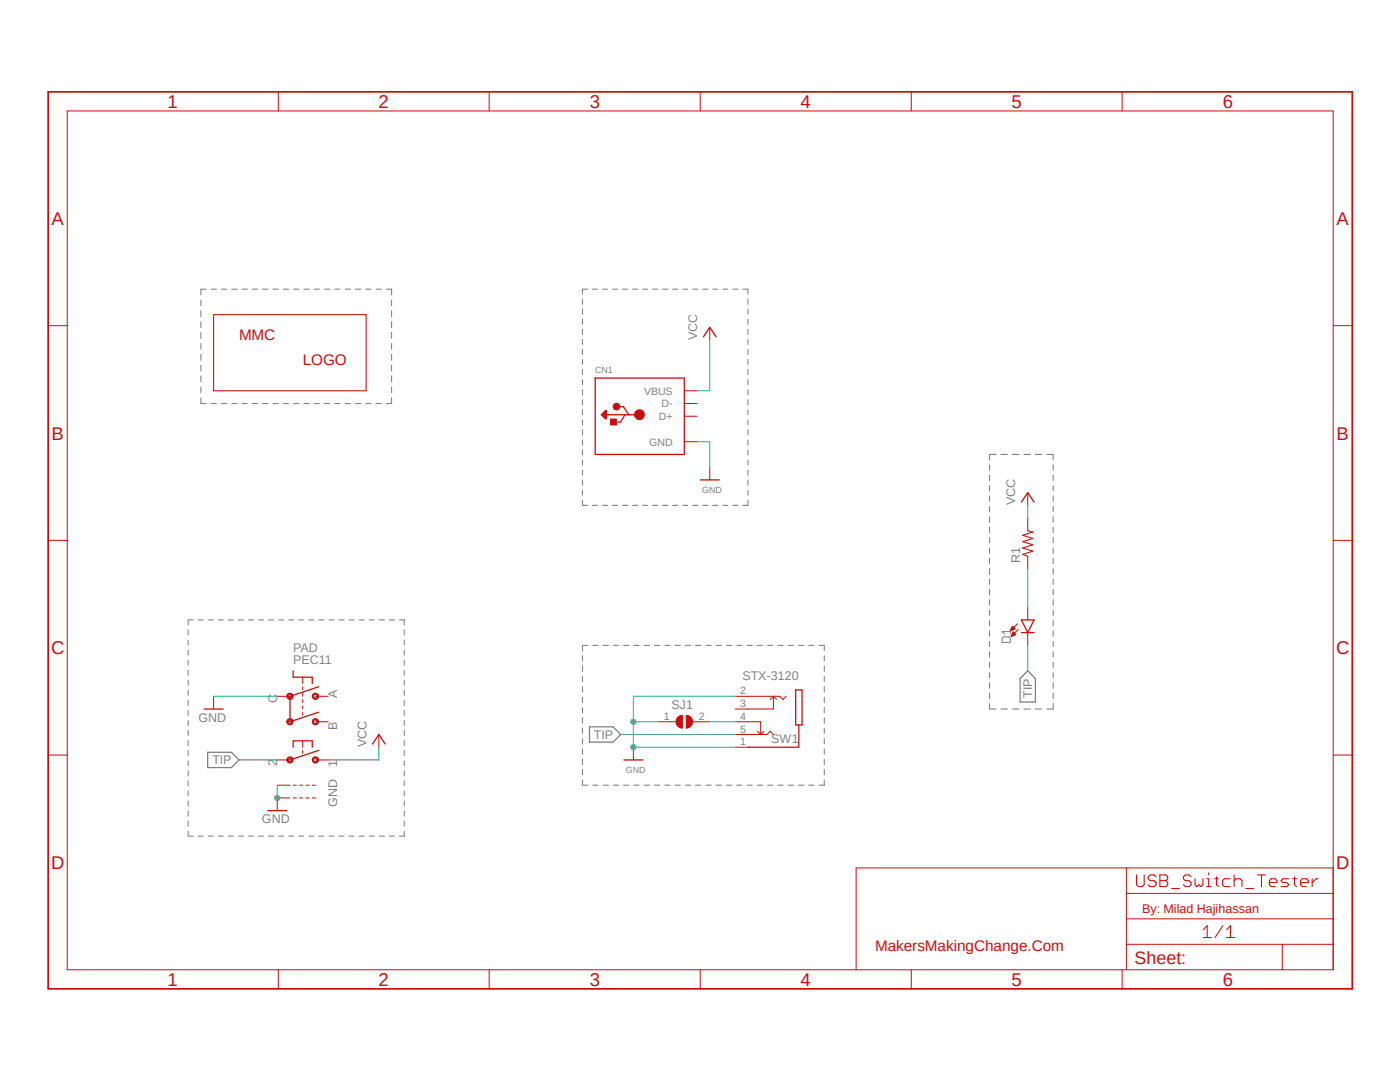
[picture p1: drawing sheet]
<?xml version="1.0" encoding="utf-8"?>
<!DOCTYPE eagle SYSTEM "eagle.dtd">
<eagle version="9.6.2">
<drawing>
<settings>
<setting alwaysvectorfont="no"/>
<setting keepoldvectorfont="yes"/>
<setting verticaltext="up"/>
</settings>
<grid distance="0.1" unitdist="inch" unit="inch" style="lines" multiple="1" display="no" altdistance="0.01" altunitdist="inch" altunit="inch"/>
<schematic xreflabel="%F%N/%S.%C%R" xrefpart="/%S.%C%R">
<libraries>
<library name="supply1">
<symbols>
<symbol name="GND">
<wire x1="-1.905" y1="0" x2="1.905" y2="0" width="0.254" layer="94"/>
<text x="-2.54" y="-2.54" size="1.778" layer="96">&gt;VALUE</text>
<pin name="GND" x="0" y="2.54" visible="off" length="short" direction="sup" rot="R270"/>
</symbol>
<symbol name="VCC">
<wire x1="1.27" y1="-1.905" x2="0" y2="0" width="0.254" layer="94"/>
<wire x1="0" y1="0" x2="-1.27" y2="-1.905" width="0.254" layer="94"/>
<text x="-2.54" y="-2.54" size="1.778" layer="96" rot="R90">&gt;VALUE</text>
<pin name="VCC" x="0" y="-2.54" visible="off" length="short" direction="sup" rot="R90"/>
</symbol>
</symbols>
<devicesets>
<deviceset name="GND" prefix="GND">
<gates>
<gate name="1" symbol="GND" x="0" y="0"/>
</gates>
<devices>
<device name="">
<technologies>
<technology name=""/>
</technologies>
</device>
</devices>
</deviceset>
<deviceset name="VCC" prefix="P+">
<gates>
<gate name="VCC" symbol="VCC" x="0" y="0"/>
</gates>
<devices>
<device name="">
<technologies>
<technology name=""/>
</technologies>
</device>
</devices>
</deviceset>
</devicesets>
</library>
<library name="frames">
<symbols>
<symbol name="A4L-LOC">
<wire x1="256.54" y1="3.81" x2="256.54" y2="8.89" width="0.1016" layer="94"/>
<wire x1="256.54" y1="8.89" x2="256.54" y2="13.97" width="0.1016" layer="94"/>
<wire x1="256.54" y1="13.97" x2="256.54" y2="19.05" width="0.1016" layer="94"/>
<wire x1="256.54" y1="19.05" x2="256.54" y2="24.13" width="0.1016" layer="94"/>
<wire x1="161.29" y1="3.81" x2="161.29" y2="24.13" width="0.1016" layer="94"/>
<wire x1="161.29" y1="24.13" x2="215.265" y2="24.13" width="0.1016" layer="94"/>
<wire x1="215.265" y1="24.13" x2="256.54" y2="24.13" width="0.1016" layer="94"/>
<wire x1="246.38" y1="3.81" x2="246.38" y2="8.89" width="0.1016" layer="94"/>
<wire x1="246.38" y1="8.89" x2="256.54" y2="8.89" width="0.1016" layer="94"/>
<wire x1="246.38" y1="8.89" x2="215.265" y2="8.89" width="0.1016" layer="94"/>
<wire x1="215.265" y1="8.89" x2="215.265" y2="3.81" width="0.1016" layer="94"/>
<wire x1="215.265" y1="8.89" x2="215.265" y2="13.97" width="0.1016" layer="94"/>
<wire x1="215.265" y1="13.97" x2="256.54" y2="13.97" width="0.1016" layer="94"/>
<wire x1="215.265" y1="13.97" x2="215.265" y2="19.05" width="0.1016" layer="94"/>
<wire x1="215.265" y1="19.05" x2="256.54" y2="19.05" width="0.1016" layer="94"/>
<wire x1="215.265" y1="19.05" x2="215.265" y2="24.13" width="0.1016" layer="94"/>
<text x="217.17" y="15.24" size="2.54" layer="94">&gt;DRAWING_NAME</text>
<text x="217.17" y="10.16" size="2.286" layer="94">&gt;LAST_DATE_TIME</text>
<text x="230.505" y="5.08" size="2.54" layer="94">&gt;SHEET</text>
<text x="216.916" y="4.953" size="2.54" layer="94">Sheet:</text>
<frame x1="0" y1="0" x2="260.35" y2="179.07" columns="6" rows="4" layer="94"/>
</symbol>
</symbols>
<devicesets>
<deviceset name="A4L-LOC" prefix="FRAME" uservalue="yes">
<gates>
<gate name="G$1" symbol="A4L-LOC" x="0" y="0"/>
</gates>
<devices>
<device name="">
<technologies>
<technology name=""/>
</technologies>
</device>
</devices>
</deviceset>
</devicesets>
</library>
<library name="MMC Eagle">
<symbols>
<symbol name="LED">
<wire x1="1.27" y1="0" x2="0" y2="-2.54" width="0.254" layer="94"/>
<wire x1="0" y1="-2.54" x2="-1.27" y2="0" width="0.254" layer="94"/>
<wire x1="1.27" y1="-2.54" x2="0" y2="-2.54" width="0.254" layer="94"/>
<wire x1="0" y1="-2.54" x2="-1.27" y2="-2.54" width="0.254" layer="94"/>
<wire x1="1.27" y1="0" x2="-1.27" y2="0" width="0.254" layer="94"/>
<wire x1="-2.032" y1="-0.762" x2="-3.429" y2="-2.159" width="0.1524" layer="94"/>
<wire x1="-1.905" y1="-1.905" x2="-3.302" y2="-3.302" width="0.1524" layer="94"/>
<text x="-3.429" y="-4.572" size="1.778" layer="95" font="vector" rot="R90">&gt;NAME</text>
<text x="1.905" y="-4.572" size="1.778" layer="96" font="vector" rot="R90" align="top-left">&gt;VALUE</text>
<pin name="C" x="0" y="-5.08" visible="off" length="short" direction="pas" rot="R90"/>
<pin name="A" x="0" y="2.54" visible="off" length="short" direction="pas" rot="R270"/>
<polygon width="0.1524" layer="94">
<vertex x="-3.429" y="-2.159"/>
<vertex x="-3.048" y="-1.27"/>
<vertex x="-2.54" y="-1.778"/>
</polygon>
<polygon width="0.1524" layer="94">
<vertex x="-3.302" y="-3.302"/>
<vertex x="-2.921" y="-2.413"/>
<vertex x="-2.413" y="-2.921"/>
</polygon>
</symbol>
<symbol name="STX-3120-5B">
<wire x1="5.08" y1="5.08" x2="-5.08" y2="5.08" width="0.254" layer="94"/>
<wire x1="5.08" y1="2.54" x2="2.54" y2="2.54" width="0.1524" layer="94"/>
<wire x1="2.54" y1="2.54" x2="1.27" y2="2.54" width="0.1524" layer="94"/>
<wire x1="5.08" y1="-5.08" x2="0" y2="-5.08" width="0.1524" layer="94"/>
<wire x1="0" y1="-5.08" x2="-1.27" y2="-5.08" width="0.1524" layer="94"/>
<wire x1="-5.08" y1="5.08" x2="-5.08" y2="0.635" width="0.254" layer="94"/>
<wire x1="-5.08" y1="0.635" x2="-4.445" y2="0.635" width="0.254" layer="94"/>
<wire x1="-4.445" y1="0.635" x2="-4.445" y2="-6.35" width="0.254" layer="94"/>
<wire x1="-4.445" y1="-6.35" x2="-5.715" y2="-6.35" width="0.254" layer="94"/>
<wire x1="-5.715" y1="-6.35" x2="-5.715" y2="0.635" width="0.254" layer="94"/>
<wire x1="-5.715" y1="0.635" x2="-5.08" y2="0.635" width="0.254" layer="94"/>
<wire x1="1.27" y1="2.54" x2="0.635" y2="1.905" width="0.1524" layer="94"/>
<wire x1="0.635" y1="1.905" x2="0" y2="2.54" width="0.1524" layer="94"/>
<wire x1="-1.27" y1="-5.08" x2="-1.905" y2="-4.445" width="0.1524" layer="94"/>
<wire x1="-1.905" y1="-4.445" x2="-2.54" y2="-5.08" width="0.1524" layer="94"/>
<wire x1="5.08" y1="0" x2="2.54" y2="0" width="0.1524" layer="94"/>
<wire x1="2.54" y1="0" x2="2.54" y2="2.54" width="0.1524" layer="94"/>
<wire x1="5.08" y1="-2.54" x2="0" y2="-2.54" width="0.1524" layer="94"/>
<wire x1="0" y1="-2.54" x2="0" y2="-5.08" width="0.1524" layer="94"/>
<wire x1="0" y1="-5.08" x2="0.635" y2="-4.445" width="0.1524" layer="94"/>
<wire x1="0" y1="-5.08" x2="-0.635" y2="-4.445" width="0.1524" layer="94"/>
<wire x1="2.54" y1="2.54" x2="1.905" y2="1.905" width="0.1524" layer="94"/>
<wire x1="2.54" y1="2.54" x2="3.175" y2="1.905" width="0.1524" layer="94"/>
<text x="-5.08" y="2.54" size="1.778" layer="95">&gt;NAME</text>
<text x="-5.08" y="-10.16" size="1.778" layer="96">&gt;VALUE</text>
<pin name="1" x="7.62" y="5.08" visible="pad" length="short" direction="pas" rot="R180"/>
<pin name="5" x="7.62" y="2.54" visible="pad" length="short" direction="pas" rot="R180"/>
<pin name="2" x="7.62" y="-5.08" visible="pad" length="short" direction="pas" rot="R180"/>
<pin name="4" x="7.62" y="0" visible="pad" length="short" direction="pas" rot="R180"/>
<pin name="3" x="7.62" y="-2.54" visible="pad" length="short" direction="pas" rot="R180"/>
</symbol>
<symbol name="R-US">
<wire x1="-2.54" y1="0" x2="-2.159" y2="1.016" width="0.2032" layer="94"/>
<wire x1="-2.159" y1="1.016" x2="-1.524" y2="-1.016" width="0.2032" layer="94"/>
<wire x1="-1.524" y1="-1.016" x2="-0.889" y2="1.016" width="0.2032" layer="94"/>
<wire x1="-0.889" y1="1.016" x2="-0.254" y2="-1.016" width="0.2032" layer="94"/>
<wire x1="-0.254" y1="-1.016" x2="0.381" y2="1.016" width="0.2032" layer="94"/>
<wire x1="0.381" y1="1.016" x2="1.016" y2="-1.016" width="0.2032" layer="94"/>
<wire x1="1.016" y1="-1.016" x2="1.651" y2="1.016" width="0.2032" layer="94"/>
<wire x1="1.651" y1="1.016" x2="2.286" y2="-1.016" width="0.2032" layer="94"/>
<wire x1="2.286" y1="-1.016" x2="2.54" y2="0" width="0.2032" layer="94"/>
<pin name="1" x="-5.08" y="0" visible="off" length="short" direction="pas" swaplevel="1"/>
<pin name="2" x="5.08" y="0" visible="off" length="short" direction="pas" swaplevel="1" rot="R180"/>
<text x="-3.81" y="1.4986" size="1.778" layer="95">&gt;NAME</text>
<text x="-3.81" y="-3.302" size="1.778" layer="96">&gt;VALUE</text>
</symbol>
<symbol name="MMC_LOGO">
<wire x1="-15.24" y1="7.62" x2="15.24" y2="7.62" width="0.2032" layer="94"/>
<wire x1="15.24" y1="7.62" x2="15.24" y2="-7.62" width="0.2032" layer="94"/>
<wire x1="15.24" y1="-7.62" x2="-15.24" y2="-7.62" width="0.2032" layer="94"/>
<wire x1="-15.24" y1="-7.62" x2="-15.24" y2="7.62" width="0.2032" layer="94"/>
<text x="-10.16" y="2.54" size="2.1844" layer="94">MMC</text>
<text x="2.54" y="-2.54" size="2.1844" layer="94">LOGO</text>
</symbol>
</symbols>
<devicesets>
<deviceset name="LED_5MM-" prefix="D" uservalue="yes">
<gates>
<gate name="G$1" symbol="LED" x="0" y="0"/>
</gates>
<devices>
<device name="5MM" package="LED_5MM">
<connects>
<connect gate="G$1" pin="A" pad="A"/>
<connect gate="G$1" pin="C" pad="K"/>
</connects>
<package3dinstances>
<package3dinstance package3d_urn="urn:adsk.eagle:package:13126653/2"/>
</package3dinstances>
<technologies>
<technology name=""/>
</technologies>
</device>
<device name="5MM-GREEN" package="LED_5MM_GREEN">
<connects>
<connect gate="G$1" pin="A" pad="A"/>
<connect gate="G$1" pin="C" pad="K"/>
</connects>
<package3dinstances>
<package3dinstance package3d_urn="urn:adsk.eagle:package:13256032/4"/>
</package3dinstances>
<technologies>
<technology name=""/>
</technologies>
</device>
<device name="5MM-RED" package="LED_5MM_RED">
<connects>
<connect gate="G$1" pin="A" pad="A"/>
<connect gate="G$1" pin="C" pad="K"/>
</connects>
<package3dinstances>
<package3dinstance package3d_urn="urn:adsk.eagle:package:13256031/4"/>
</package3dinstances>
<technologies>
<technology name=""/>
</technologies>
</device>
</devices>
</deviceset>
<deviceset name="STX-3120-5B" prefix="J">
<gates>
<gate name="G$1" symbol="STX-3120-5B" x="0" y="-5.08"/>
</gates>
<devices>
<device name="" package="STX-3120-5B">
<connects>
<connect gate="G$1" pin="1" pad="1"/>
<connect gate="G$1" pin="2" pad="2"/>
<connect gate="G$1" pin="3" pad="3"/>
<connect gate="G$1" pin="4" pad="4"/>
<connect gate="G$1" pin="5" pad="5"/>
</connects>
<package3dinstances>
<package3dinstance package3d_urn="urn:adsk.eagle:package:37073568/3"/>
</package3dinstances>
<technologies>
<technology name=""/>
</technologies>
</device>
</devices>
</deviceset>
<deviceset name="RESISTOR-US-" prefix="R" uservalue="yes">
<gates>
<gate name="G$1" symbol="R-US" x="0" y="0"/>
</gates>
<devices>
<device name="0204/5" package="RESISTOR_0204/5">
<connects>
<connect gate="G$1" pin="1" pad="1"/>
<connect gate="G$1" pin="2" pad="2"/>
</connects>
<package3dinstances>
<package3dinstance package3d_urn="urn:adsk.eagle:package:13126588/4"/>
</package3dinstances>
<technologies>
<technology name=""/>
</technologies>
</device>
<device name="0204/7" package="RESISTOR_0205/7">
<connects>
<connect gate="G$1" pin="1" pad="1"/>
<connect gate="G$1" pin="2" pad="2"/>
</connects>
<package3dinstances>
<package3dinstance package3d_urn="urn:adsk.eagle:package:13126612/3"/>
</package3dinstances>
<technologies>
<technology name=""/>
</technologies>
</device>
<device name="0206/8" package="RESISTOR_0206/8">
<connects>
<connect gate="G$1" pin="1" pad="1"/>
<connect gate="G$1" pin="2" pad="2"/>
</connects>
<package3dinstances>
<package3dinstance package3d_urn="urn:adsk.eagle:package:17795486/3"/>
</package3dinstances>
<technologies>
<technology name=""/>
<technology name="0206/8"/>
</technologies>
</device>
<device name="0207/10" package="RESISTOR_0207/10">
<connects>
<connect gate="G$1" pin="1" pad="1"/>
<connect gate="G$1" pin="2" pad="2"/>
</connects>
<package3dinstances>
<package3dinstance package3d_urn="urn:adsk.eagle:package:36836234/3"/>
</package3dinstances>
<technologies>
<technology name=""/>
</technologies>
</device>
</devices>
</deviceset>
<deviceset name="MMC_LOGO-">
<gates>
<gate name="G$1" symbol="MMC_LOGO" x="0" y="0"/>
</gates>
<devices>
<device name="LG" package="MMC_LARGE_LOGO">
<package3dinstances>
<package3dinstance package3d_urn="urn:adsk.eagle:package:30748268/1"/>
</package3dinstances>
<technologies>
<technology name=""/>
</technologies>
</device>
<device name="MD" package="MMC_MEDIUM_LOGO">
<package3dinstances>
<package3dinstance package3d_urn="urn:adsk.eagle:package:30748267/2"/>
</package3dinstances>
<technologies>
<technology name=""/>
</technologies>
</device>
<device name="SM" package="MMC_SMALL_LOGO">
<package3dinstances>
<package3dinstance package3d_urn="urn:adsk.eagle:package:33611713/1"/>
</package3dinstances>
<technologies>
<technology name=""/>
</technologies>
</device>
<device name="XSM" package="MMC_X-SMALL_LOGO">
<package3dinstances>
<package3dinstance package3d_urn="urn:adsk.eagle:package:36433256/2"/>
</package3dinstances>
<technologies>
<technology name=""/>
</technologies>
</device>
</devices>
</deviceset>
</devicesets>
</library>
<library name="USB_Switch_Tester">
<symbols>
<symbol name="ADAFRUIT_ELECTROMECH_ENCODER_PLUS_SWITCH">
<circle x="-2.54" y="0" radius="0.508" width="0.254" layer="94"/>
<circle x="-2.54" y="5.08" radius="0.508" width="0.254" layer="94"/>
<circle x="2.54" y="5.08" radius="0.508" width="0.254" layer="94"/>
<circle x="2.54" y="0" radius="0.508" width="0.254" layer="94"/>
<circle x="2.54" y="-7.62" radius="0.508" width="0.254" layer="94"/>
<circle x="-2.54" y="-7.62" radius="0.508" width="0.254" layer="94"/>
<wire x1="1.905" y1="8.89" x2="1.905" y2="7.62" width="0.254" layer="94"/>
<wire x1="-1.905" y1="8.89" x2="-1.905" y2="10.16" width="0.254" layer="94"/>
<wire x1="1.905" y1="8.89" x2="0" y2="8.89" width="0.254" layer="94"/>
<wire x1="0" y1="8.89" x2="-1.905" y2="8.89" width="0.254" layer="94"/>
<wire x1="-2.54" y1="0" x2="-2.54" y2="5.08" width="0.254" layer="94"/>
<wire x1="0" y1="3.81" x2="0" y2="4.445" width="0.1524" layer="94"/>
<wire x1="0" y1="3.175" x2="0" y2="2.54" width="0.1524" layer="94"/>
<wire x1="-2.54" y1="-7.62" x2="3.175" y2="-5.715" width="0.254" layer="94"/>
<wire x1="1.905" y1="-3.81" x2="0" y2="-3.81" width="0.254" layer="94"/>
<wire x1="0" y1="-3.81" x2="-1.905" y2="-3.81" width="0.254" layer="94"/>
<wire x1="0" y1="-3.81" x2="0" y2="-5.08" width="0.1524" layer="94"/>
<wire x1="0" y1="-5.715" x2="0" y2="-6.35" width="0.1524" layer="94"/>
<wire x1="1.905" y1="-3.81" x2="1.905" y2="-5.08" width="0.254" layer="94"/>
<wire x1="-1.905" y1="-3.81" x2="-1.905" y2="-5.08" width="0.254" layer="94"/>
<wire x1="-1.905" y1="-12.7" x2="-1.27" y2="-12.7" width="0.1524" layer="94"/>
<wire x1="-0.635" y1="-12.7" x2="0" y2="-12.7" width="0.1524" layer="94"/>
<wire x1="-1.905" y1="-15.24" x2="-1.27" y2="-15.24" width="0.1524" layer="94"/>
<wire x1="-0.635" y1="-15.24" x2="0" y2="-15.24" width="0.1524" layer="94"/>
<wire x1="0.635" y1="-12.7" x2="1.27" y2="-12.7" width="0.1524" layer="94"/>
<wire x1="1.905" y1="-12.7" x2="2.54" y2="-12.7" width="0.1524" layer="94"/>
<wire x1="0.635" y1="-15.24" x2="1.27" y2="-15.24" width="0.1524" layer="94"/>
<wire x1="1.905" y1="-15.24" x2="2.54" y2="-15.24" width="0.1524" layer="94"/>
<wire x1="-2.54" y1="0" x2="3.175" y2="1.905" width="0.254" layer="94"/>
<wire x1="-2.54" y1="5.08" x2="3.175" y2="6.985" width="0.254" layer="94"/>
<wire x1="0" y1="1.27" x2="0" y2="1.905" width="0.1524" layer="94"/>
<wire x1="0" y1="5.08" x2="0" y2="5.715" width="0.1524" layer="94"/>
<wire x1="0" y1="6.35" x2="0" y2="6.985" width="0.1524" layer="94"/>
<wire x1="0" y1="8.89" x2="0" y2="7.62" width="0.1524" layer="94"/>
<pin name="P$1" x="5.08" y="-7.62" visible="off" length="short" direction="pas" rot="R180"/>
<pin name="P$2" x="-5.08" y="-7.62" visible="off" length="short" direction="pas"/>
<pin name="P$A" x="5.08" y="5.08" visible="off" length="short" direction="pas" rot="R180"/>
<pin name="P$B" x="5.08" y="0" visible="off" length="short" direction="pas" rot="R180"/>
<pin name="P$C" x="-5.08" y="5.08" visible="off" length="short" direction="pas"/>
<pin name="P$GND1" x="-5.08" y="-12.7" visible="off" length="short" direction="pas"/>
<pin name="P$GND2" x="-5.08" y="-15.24" visible="off" length="short" direction="pas"/>
<text x="5.08" y="-7.62" size="1.778" layer="96" rot="R270">1</text>
<text x="-5.08" y="-8.89" size="1.778" layer="96" rot="R90">2</text>
<text x="5.08" y="6.35" size="1.778" layer="96" rot="R270">A</text>
<text x="5.08" y="0" size="1.778" layer="96" rot="R270">B</text>
<text x="-5.08" y="3.81" size="1.778" layer="96" rot="R90">C</text>
<text x="-1.905" y="11.43" size="1.778" layer="96">&gt;VALUE</text>
<text x="-1.905" y="13.97" size="1.778" layer="95">&gt;NAME</text>
<text x="5.08" y="-11.43" size="1.778" layer="96" rot="R270">GND</text>
</symbol>
<symbol name="MICROBUILDER_USB_NOID">
<circle x="-1.32" y="0.33" radius="0.5" width="1" layer="94"/>
<circle x="-5.92" y="1.93" radius="0.2" width="1" layer="94"/>
<rectangle x1="-7.12" y1="-1.72" x2="-5.92" y2="-0.52" layer="94"/>
<wire x1="-10.2" y1="7.62" x2="-10.16" y2="7.62" width="0.254" layer="94"/>
<wire x1="-10.16" y1="7.62" x2="7.62" y2="7.62" width="0.254" layer="94"/>
<wire x1="7.62" y1="7.62" x2="7.62" y2="-7.62" width="0.254" layer="94"/>
<wire x1="-1.32" y1="0.33" x2="-3.47" y2="0.33" width="0.254" layer="94"/>
<wire x1="-3.47" y1="0.33" x2="-4.22" y2="0.33" width="0.254" layer="94"/>
<wire x1="-5.52" y1="1.93" x2="-4.52" y2="1.93" width="0.254" layer="94"/>
<wire x1="-6.27" y1="-1.12" x2="-5.07" y2="-1.12" width="0.254" layer="94"/>
<wire x1="-5.07" y1="-1.12" x2="-4.22" y2="0.33" width="0.254" layer="94"/>
<wire x1="-4.52" y1="1.93" x2="-3.47" y2="0.33" width="0.254" layer="94"/>
<wire x1="-4.22" y1="0.33" x2="-7.92" y2="0.33" width="0.254" layer="94"/>
<wire x1="-7.92" y1="0.33" x2="-7.92" y2="-0.47" width="0.254" layer="94"/>
<wire x1="-7.92" y1="-0.47" x2="-8.12" y2="-0.47" width="0.254" layer="94"/>
<wire x1="-8.12" y1="-0.47" x2="-8.92" y2="0.33" width="0.254" layer="94"/>
<wire x1="-8.92" y1="0.33" x2="-8.12" y2="1.13" width="0.254" layer="94"/>
<wire x1="-8.12" y1="-0.27" x2="-8.12" y2="1.13" width="0.254" layer="94"/>
<wire x1="-8.12" y1="1.13" x2="-7.92" y2="1.13" width="0.254" layer="94"/>
<wire x1="-7.92" y1="1.13" x2="-7.92" y2="0.33" width="0.254" layer="94"/>
<wire x1="-8.52" y1="0.33" x2="-8.52" y2="0.13" width="0.254" layer="94"/>
<wire x1="-8.52" y1="0.13" x2="-8.32" y2="-0.07" width="0.254" layer="94"/>
<wire x1="-8.32" y1="-0.07" x2="-8.32" y2="0.73" width="0.254" layer="94"/>
<wire x1="-8.32" y1="0.73" x2="-8.72" y2="0.33" width="0.254" layer="94"/>
<wire x1="-10.16" y1="7.62" x2="-10.16" y2="-7.62" width="0.254" layer="94"/>
<wire x1="-10.16" y1="-7.62" x2="7.62" y2="-7.62" width="0.254" layer="94"/>
<pin name="D+" x="10.16" y="0" visible="pin" length="short" rot="R180"/>
<pin name="D-" x="10.16" y="2.54" visible="pin" length="short" rot="R180"/>
<pin name="GND" x="10.16" y="-5.08" visible="pin" length="short" direction="pwr" rot="R180"/>
<pin name="VBUS" x="10.16" y="5.08" visible="pin" length="short" direction="pwr" rot="R180"/>
<text x="-10.16" y="8.636" size="1.27" layer="95">&gt;NAME</text>
<text x="-10.16" y="-10.16" size="1.27" layer="96">&gt;VALUE</text>
</symbol>
</symbols>
<devicesets>
<deviceset name="ADAFRUIT_ELECTROMECH_ENCODER_PLUS_SWITCH" prefix="SW" uservalue="yes">
<gates>
<gate name="G$1" symbol="ADAFRUIT_ELECTROMECH_ENCODER_PLUS_SWITCH" x="0" y="0"/>
</gates>
<devices>
<device name="_PEC11" package="ADAFRUIT_ELECTROMECH_PEC11+SWITCH">
<connects>
<connect gate="G$1" pin="P$1" pad="P$1"/>
<connect gate="G$1" pin="P$2" pad="P$2"/>
<connect gate="G$1" pin="P$A" pad="P$A"/>
<connect gate="G$1" pin="P$B" pad="P$B"/>
<connect gate="G$1" pin="P$C" pad="P$C"/>
<connect gate="G$1" pin="P$GND1" pad="P$GND1"/>
<connect gate="G$1" pin="P$GND2" pad="P$GND2"/>
</connects>
<technologies>
<technology name=""/>
<technology name="_BOURNS"/>
</technologies>
</device>
</devices>
</deviceset>
<deviceset name="MICROBUILDER_USB_TYPEA" prefix="X" uservalue="yes">
<gates>
<gate name="G$1" symbol="MICROBUILDER_USB_NOID" x="0" y="0"/>
</gates>
<devices>
<device name="PCB" package="MICROBUILDER_USBA_PCB">
<connects>
<connect gate="G$1" pin="D+" pad="USB_PLUS"/>
<connect gate="G$1" pin="D-" pad="USB_NEG"/>
<connect gate="G$1" pin="GND" pad="GND"/>
<connect gate="G$1" pin="VBUS" pad="VCC"/>
</connects>
<technologies>
<technology name=""/>
</technologies>
</device>
</devices>
</deviceset>
</devicesets>
</library>
<library name="MMC_SMD">
<symbols>
<symbol name="SOLDERJUMPER">
<wire x1="0.381" y1="0.635" x2="0.381" y2="-0.635" width="1.27" layer="94" curve="-180" cap="flat"/>
<wire x1="-0.381" y1="-0.635" x2="-0.381" y2="0.635" width="1.27" layer="94" curve="-180" cap="flat"/>
<wire x1="2.54" y1="0" x2="1.651" y2="0" width="0.1524" layer="94"/>
<wire x1="-2.54" y1="0" x2="-1.651" y2="0" width="0.1524" layer="94"/>
<pin name="1" x="-5.08" y="0" visible="pad" length="short" direction="pas" swaplevel="1"/>
<pin name="2" x="5.08" y="0" visible="pad" length="short" direction="pas" swaplevel="1" rot="R180"/>
<text x="-2.54" y="2.54" size="1.778" layer="95">&gt;NAME</text>
<text x="-2.54" y="-3.81" size="1.778" layer="96">&gt;VALUE</text>
</symbol>
</symbols>
<devicesets>
<deviceset name="SOLDERJUMPER" prefix="SJ" uservalue="yes">
<gates>
<gate name="1" symbol="SOLDERJUMPER" x="0" y="0"/>
</gates>
<devices>
<device name="" package="SOLDERJUMPER_ARROW_NOPASTE">
<connects>
<connect gate="1" pin="1" pad="1"/>
<connect gate="1" pin="2" pad="2"/>
</connects>
<package3dinstances>
<package3dinstance package3d_urn="urn:adsk.eagle:package:30840952/1"/>
</package3dinstances>
<technologies>
<technology name="">
<attribute name="BOM" value="EXCLUDE" constant="no"/>
</technology>
</technologies>
</device>
<device name="CLOSED" package="SOLDERJUMPER_CLOSEDWIRE">
<connects>
<connect gate="1" pin="1" pad="1"/>
<connect gate="1" pin="2" pad="2"/>
</connects>
<package3dinstances>
<package3dinstance package3d_urn="urn:adsk.eagle:package:30840950/1"/>
</package3dinstances>
<technologies>
<technology name=""/>
</technologies>
</device>
<device name="REFLOW" package="SOLDERJUMPER_REFLOW">
<connects>
<connect gate="1" pin="1" pad="1"/>
<connect gate="1" pin="2" pad="2"/>
</connects>
<package3dinstances>
<package3dinstance package3d_urn="urn:adsk.eagle:package:30840956/1"/>
</package3dinstances>
<technologies>
<technology name=""/>
</technologies>
</device>
<device name="REFLOW_NOPASTE" package="SOLDERJUMPER_REFLOW_NOPASTE">
<connects>
<connect gate="1" pin="1" pad="1"/>
<connect gate="1" pin="2" pad="2"/>
</connects>
<package3dinstances>
<package3dinstance package3d_urn="urn:adsk.eagle:package:30840981/1"/>
</package3dinstances>
<technologies>
<technology name=""/>
</technologies>
</device>
<device name="WAVE" package="SOLDERJUMPER_WAVE">
<connects>
<connect gate="1" pin="1" pad="1"/>
<connect gate="1" pin="2" pad="2"/>
</connects>
<package3dinstances>
<package3dinstance package3d_urn="urn:adsk.eagle:package:30840982/1"/>
</package3dinstances>
<technologies>
<technology name=""/>
</technologies>
</device>
<device name="OPENED" package="SOLDERJUMPER_OPENED_TRACE_SILK">
<connects>
<connect gate="1" pin="1" pad="1"/>
<connect gate="1" pin="2" pad="2"/>
</connects>
<package3dinstances>
<package3dinstance package3d_urn="urn:adsk.eagle:package:30840983/1"/>
</package3dinstances>
<technologies>
<technology name=""/>
</technologies>
</device>
</devices>
</deviceset>
</devicesets>
</library>
</libraries>
<attributes>
<attribute name="AUTHOR" value="ladyada"/>
</attributes>
<variantdefs>
</variantdefs>
<classes>
<class number="0" name="default" width="0" drill="0">
</class>
</classes>
<groups>
<schematic_group name="USB-CONNECTOR"/>
<schematic_group name="LED"/>
<schematic_group name="3.5MM-JACK"/>
<schematic_group name="SWITCH-PADS"/>
<schematic_group name="VISUAL"/>
</groups>
<parts>
<part name="U$1" library="frames" deviceset="A4L-LOC" device=""/>
<part name="CN1" library="USB_Switch_Tester" deviceset="MICROBUILDER_USB_TYPEA" device="PCB"/>
<part name="U$2" library="supply1" deviceset="GND" device=""/>
<part name="PAD" library="USB_Switch_Tester" deviceset="ADAFRUIT_ELECTROMECH_ENCODER_PLUS_SWITCH" device="_PEC11" technology="_BOURNS" value="PEC11"/>
<part name="GND1" library="supply1" deviceset="GND" device=""/>
<part name="GND4" library="supply1" deviceset="GND" device=""/>
<part name="D1" library="MMC Eagle" deviceset="LED_5MM-" device="5MM-RED" package3d_urn="urn:adsk.eagle:package:13256031/4"/>
<part name="SW1" library="MMC Eagle" deviceset="STX-3120-5B" device="" package3d_urn="urn:adsk.eagle:package:37073568/3" value="STX-3120"/>
<part name="P+1" library="supply1" deviceset="VCC" device=""/>
<part name="P+2" library="supply1" deviceset="VCC" device=""/>
<part name="R1" library="MMC Eagle" deviceset="RESISTOR-US-" device="0204/5" package3d_urn="urn:adsk.eagle:package:13126588/4"/>
<part name="P+4" library="supply1" deviceset="VCC" device=""/>
<part name="U$3" library="supply1" deviceset="GND" device=""/>
<part name="SJ1" library="MMC_SMD" deviceset="SOLDERJUMPER" device="REFLOW" package3d_urn="urn:adsk.eagle:package:30840956/1"/>
<part name="LABEL_LOGO" library="MMC Eagle" deviceset="MMC_LOGO-" device="XSM" package3d_urn="urn:adsk.eagle:package:36433256/2" value="MMC_LOGO-XSM"/>
</parts>
<sheets>
<sheet>
<plain>
<text x="218.44" y="15.24" size="1.778" layer="94">By: Milad Hajihassan</text>
<text x="165.1" y="7.62" size="2.1844" layer="94">MakersMakingChange.Com</text>
</plain>
<instances>
<instance part="U$1" gate="G$1" x="0" y="0" smashed="yes">
<attribute name="DRAWING_NAME" x="217.17" y="20.32" size="2.54" layer="94" font="vector"/>
<attribute name="SHEET" x="230.505" y="10.16" size="2.54" layer="94" font="vector"/>
</instance>
<instance part="CN1" gate="G$1" x="119.38" y="114.3" smashed="yes" grouprefs="USB-CONNECTOR">
<attribute name="NAME" x="109.22" y="122.936" size="1.27" layer="95"/>
<attribute name="VALUE" x="109.22" y="104.14" size="1.27" layer="96"/>
</instance>
<instance part="U$2" gate="1" x="132.08" y="101.6" smashed="yes" grouprefs="USB-CONNECTOR">
<attribute name="VALUE" x="130.556" y="99.06" size="1.27" layer="96"/>
</instance>
<instance part="PAD" gate="G$1" x="50.8" y="53.34" smashed="yes" grouprefs="SWITCH-PADS">
<attribute name="VALUE" x="48.895" y="64.77" size="1.778" layer="96"/>
<attribute name="NAME" x="48.895" y="67.31" size="1.778" layer="95"/>
</instance>
<instance part="GND1" gate="1" x="45.72" y="35.56" smashed="yes" rot="MR0" grouprefs="SWITCH-PADS">
<attribute name="VALUE" x="48.26" y="33.02" size="1.778" layer="96" rot="MR0"/>
</instance>
<instance part="GND4" gate="1" x="33.02" y="55.88" smashed="yes" rot="MR0" grouprefs="SWITCH-PADS">
<attribute name="VALUE" x="35.56" y="53.34" size="1.778" layer="96" rot="MR0"/>
</instance>
<instance part="D1" gate="G$1" x="195.58" y="73.66" smashed="yes" grouprefs="LED">
<attribute name="NAME" x="192.151" y="69.088" size="1.778" layer="95" font="vector" rot="R90"/>
<attribute name="VALUE" x="197.485" y="69.088" size="1.778" layer="96" font="vector" rot="R90" align="top-left"/>
</instance>
<instance part="SW1" gate="G$1" x="144.78" y="53.34" smashed="yes" rot="R180" grouprefs="3.5MM-JACK">
<attribute name="NAME" x="149.86" y="50.8" size="1.778" layer="95" rot="R180"/>
<attribute name="VALUE" x="149.86" y="63.5" size="1.778" layer="96" rot="R180"/>
</instance>
<instance part="P+1" gate="VCC" x="132.08" y="132.08" smashed="yes" grouprefs="USB-CONNECTOR">
<attribute name="VALUE" x="129.54" y="129.54" size="1.778" layer="96" rot="R90"/>
</instance>
<instance part="P+2" gate="VCC" x="66.04" y="50.8" smashed="yes" grouprefs="SWITCH-PADS">
<attribute name="VALUE" x="63.5" y="48.26" size="1.778" layer="96" rot="R90"/>
</instance>
<instance part="R1" gate="G$1" x="195.58" y="88.9" smashed="yes" rot="R90" grouprefs="LED">
<attribute name="NAME" x="194.0814" y="85.09" size="1.778" layer="95" rot="R90"/>
<attribute name="VALUE" x="198.882" y="85.09" size="1.778" layer="96" rot="R90"/>
</instance>
<instance part="P+4" gate="VCC" x="195.58" y="99.06" smashed="yes" grouprefs="LED">
<attribute name="VALUE" x="193.04" y="96.52" size="1.778" layer="96" rot="R90"/>
</instance>
<instance part="U$3" gate="1" x="116.84" y="45.72" smashed="yes" grouprefs="3.5MM-JACK">
<attribute name="VALUE" x="115.316" y="43.18" size="1.27" layer="96"/>
</instance>
<instance part="SJ1" gate="1" x="127" y="53.34" smashed="yes" grouprefs="3.5MM-JACK">
<attribute name="NAME" x="124.46" y="55.88" size="1.778" layer="95"/>
<attribute name="VALUE" x="124.46" y="49.53" size="1.778" layer="96"/>
</instance>
<instance part="LABEL_LOGO" gate="G$1" x="48.26" y="127" smashed="yes" grouprefs="VISUAL"/>
</instances>
<busses>
</busses>
<nets>
<net name="GND" class="0">
<segment>
<pinref part="CN1" gate="G$1" pin="GND"/>
<pinref part="U$2" gate="1" pin="GND"/>
<wire x1="129.54" y1="109.22" x2="132.08" y2="109.22" width="0.1524" layer="91" grouprefs="USB-CONNECTOR"/>
<wire x1="132.08" y1="109.22" x2="132.08" y2="104.14" width="0.1524" layer="91" grouprefs="USB-CONNECTOR"/>
</segment>
<segment>
<pinref part="PAD" gate="G$1" pin="P$GND2"/>
<pinref part="GND1" gate="1" pin="GND"/>
<pinref part="PAD" gate="G$1" pin="P$GND1"/>
<wire x1="45.72" y1="38.1" x2="45.72" y2="40.64" width="0.1524" layer="91" grouprefs="SWITCH-PADS"/>
<junction x="45.72" y="38.1" grouprefs="SWITCH-PADS"/>
</segment>
<segment>
<pinref part="PAD" gate="G$1" pin="P$C"/>
<wire x1="45.72" y1="58.42" x2="33.02" y2="58.42" width="0.1524" layer="91" grouprefs="SWITCH-PADS"/>
<pinref part="GND4" gate="1" pin="GND"/>
</segment>
<segment>
<pinref part="SW1" gate="G$1" pin="1"/>
<pinref part="U$3" gate="1" pin="GND"/>
<wire x1="137.16" y1="48.26" x2="116.84" y2="48.26" width="0.1524" layer="91" grouprefs="3.5MM-JACK"/>
<junction x="116.84" y="48.26" grouprefs="3.5MM-JACK"/>
<pinref part="SJ1" gate="1" pin="1"/>
<wire x1="121.92" y1="53.34" x2="116.84" y2="53.34" width="0.1524" layer="91" grouprefs="3.5MM-JACK"/>
<wire x1="116.84" y1="53.34" x2="116.84" y2="48.26" width="0.1524" layer="91" grouprefs="3.5MM-JACK"/>
<pinref part="SW1" gate="G$1" pin="2"/>
<wire x1="137.16" y1="58.42" x2="116.84" y2="58.42" width="0.1524" layer="91" grouprefs="3.5MM-JACK"/>
<wire x1="116.84" y1="58.42" x2="116.84" y2="53.34" width="0.1524" layer="91" grouprefs="3.5MM-JACK"/>
<junction x="116.84" y="53.34" grouprefs="3.5MM-JACK"/>
</segment>
</net>
<net name="VCC" class="0">
<segment>
<pinref part="CN1" gate="G$1" pin="VBUS"/>
<wire x1="132.08" y1="129.54" x2="132.08" y2="119.38" width="0.1524" layer="91" grouprefs="USB-CONNECTOR"/>
<wire x1="129.54" y1="119.38" x2="132.08" y2="119.38" width="0.1524" layer="91" grouprefs="USB-CONNECTOR"/>
<pinref part="P+1" gate="VCC" pin="VCC"/>
</segment>
<segment>
<pinref part="PAD" gate="G$1" pin="P$1"/>
<wire x1="55.88" y1="45.72" x2="66.04" y2="45.72" width="0.1524" layer="91" grouprefs="SWITCH-PADS"/>
<pinref part="P+2" gate="VCC" pin="VCC"/>
<wire x1="66.04" y1="45.72" x2="66.04" y2="48.26" width="0.1524" layer="91" grouprefs="SWITCH-PADS"/>
</segment>
<segment>
<pinref part="R1" gate="G$1" pin="2"/>
<pinref part="P+4" gate="VCC" pin="VCC"/>
<wire x1="195.58" y1="93.98" x2="195.58" y2="96.52" width="0.1524" layer="91" grouprefs="LED"/>
</segment>
</net>
<net name="TIP" class="0">
<segment>
<pinref part="PAD" gate="G$1" pin="P$2"/>
<wire x1="45.72" y1="45.72" x2="38.1" y2="45.72" width="0.1524" layer="91" grouprefs="SWITCH-PADS"/>
<label x="38.1" y="45.72" size="1.778" layer="95" rot="R180" xref="yes" grouprefs="SWITCH-PADS"/>
</segment>
<segment>
<pinref part="D1" gate="G$1" pin="C"/>
<wire x1="195.58" y1="68.58" x2="195.58" y2="63.5" width="0.1524" layer="91" grouprefs="LED"/>
<label x="195.58" y="63.5" size="1.778" layer="95" rot="R270" xref="yes" grouprefs="LED"/>
</segment>
<segment>
<pinref part="SW1" gate="G$1" pin="5"/>
<wire x1="137.16" y1="50.8" x2="114.3" y2="50.8" width="0.1524" layer="91" grouprefs="3.5MM-JACK"/>
<label x="114.3" y="50.8" size="1.778" layer="95" rot="R180" xref="yes" grouprefs="3.5MM-JACK"/>
</segment>
</net>
<net name="N$1" class="0">
<segment>
<pinref part="D1" gate="G$1" pin="A"/>
<pinref part="R1" gate="G$1" pin="1"/>
<wire x1="195.58" y1="76.2" x2="195.58" y2="83.82" width="0.1524" layer="91" grouprefs="LED"/>
</segment>
</net>
<net name="N$2" class="0">
<segment>
<pinref part="SW1" gate="G$1" pin="4"/>
<pinref part="SJ1" gate="1" pin="2"/>
<wire x1="137.16" y1="53.34" x2="132.08" y2="53.34" width="0.1524" layer="91" grouprefs="3.5MM-JACK"/>
</segment>
</net>
</nets>
</sheet>
</sheets>
<errors>
<approved hash="104,1,129.54,119.38,CN1,VBUS,VCC,,,"/>
<approved hash="113,1,130.071,89.431,U$1,,,,,"/>
<approved hash="113,1,121.285,115.659,CN1,,,,,"/>
<approved hash="113,1,193.62,72.39,D1,,,,,"/>
<approved hash="113,1,194.49,88.9,R1,,,,,"/>
<approved hash="113,1,127,54.9504,SJ1,,,,,"/>
</errors>
</schematic>
</drawing>
<compatibility>
<note version="8.2" severity="warning">
Since Version 8.2, EAGLE supports online libraries. The ids
of those online libraries will not be understood (or retained)
with this version.
</note>
<note version="8.3" severity="warning">
Since Version 8.3, EAGLE supports URNs for individual library
assets (packages, symbols, and devices). The URNs of those assets
will not be understood (or retained) with this version.
</note>
<note version="8.3" severity="warning">
Since Version 8.3, EAGLE supports the association of 3D packages
with devices in libraries, schematics, and board files. Those 3D
packages will not be understood (or retained) with this version.
</note>
<note version="9.5" severity="warning">
Since Version 9.5, EAGLE supports persistent groups with
schematics, and board files. Those persistent groups
will not be understood (or retained) with this version.
</note>
</compatibility>
</eagle>
